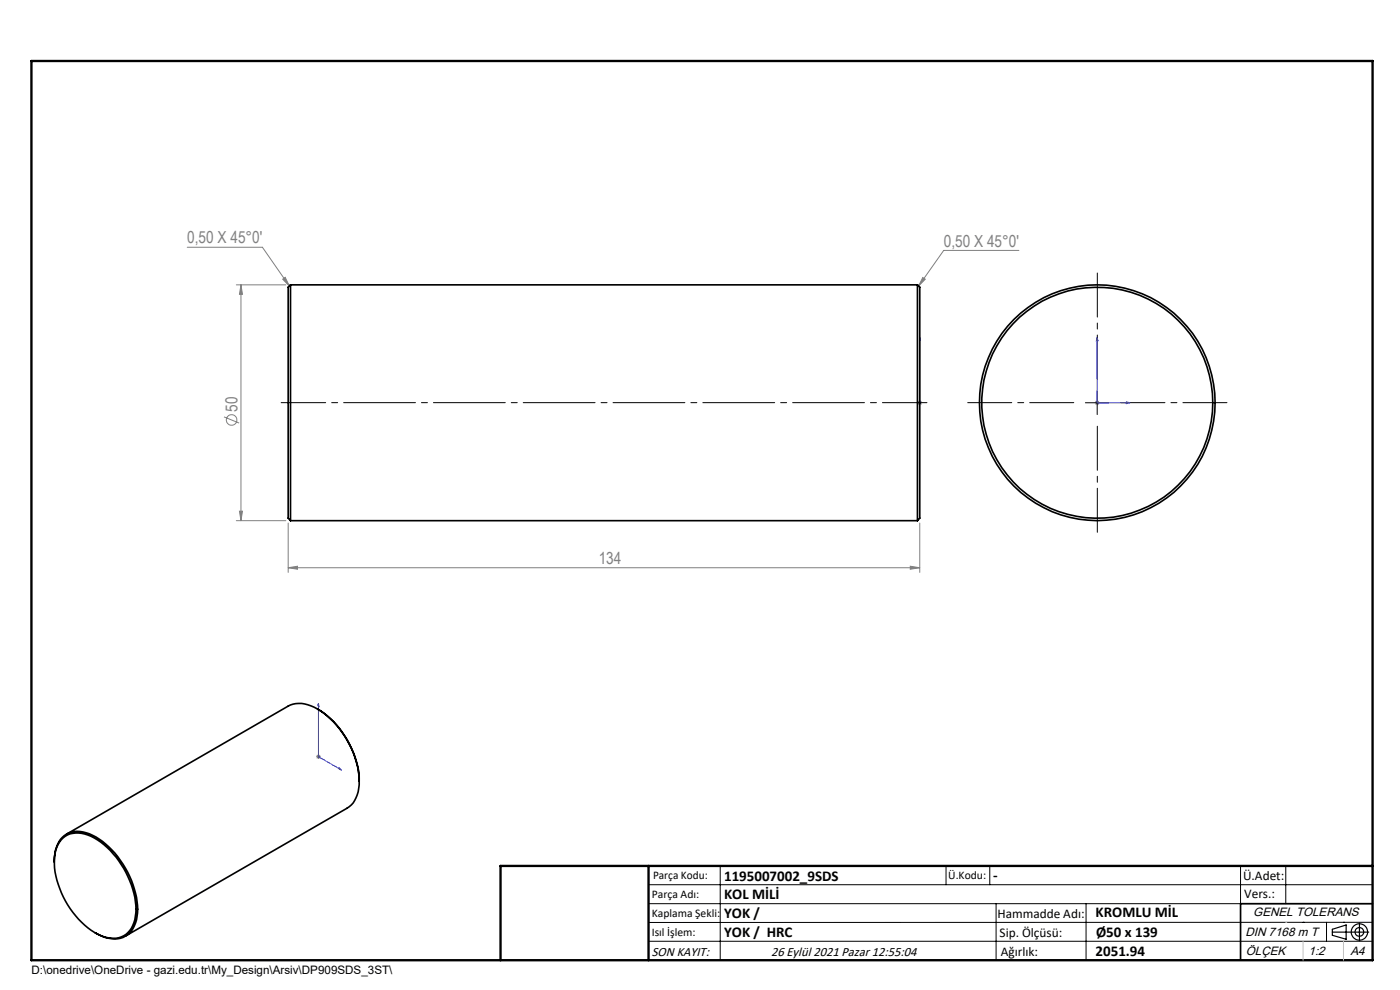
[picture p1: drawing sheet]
<svg xmlns="http://www.w3.org/2000/svg" width="297mm" height="210mm" viewBox="0 0 297 210" stroke-linecap="round" stroke-linejoin="round" font-family="sans-serif">
<g fill="none" stroke="#808080" stroke-width=".21">
<path d="M39.7 52.4h16l5.7 8.3M60 59.2l.5-.4 .9 1.9zM195.8 58.9l.5 .3-1.4 1.5zM216.1 53.1h-15.9l-5.3 7.6M50.1 60.4h10.5M51.1 60.4l.3 2h-.6zM51.1 60.4v50M47.5 88.4l3.2 1.3M194.6 85.4h1M194.8 85.1l.7 .7M195.1 84.9v1M195.5 85.1l-.7 .7"/>
<path d="M232.3 85.4h1M232.4 85.1l.7 .7M232.8 84.9v1M233.1 85.1l-.7 .7M50.1 110.4h10.5M50.8 108.4h.6l-.3 2zM61.1 110.9v10.5M195.1 110.9v10.5M61.1 120.4l2-.3v.6zM61.1 120.4h134M193.1 120.1l2 .3-2 .3zM67.1 160.5h1"/>
<path d="M67.2 160.2l.7 .7M67.6 160v1M67.9 160.2l-.7 .7"/>
<circle cx="49.1" cy="89.1" r="1.13"/>
</g>
<g fill="none" stroke="#000" stroke-width=".25">
<path d="M282.6 197.7h7.8M282.6 197.1l3-.9v3l-3-.8zM288.4 195.8v3.8M106.2 203.7h185"/>
<circle cx="288.4" cy="197.7" r="1.74"/>
<circle cx="288.4" cy="197.7" r=".93"/>
</g>
<path d="M195.1 71.6v.7v-.7M195.1 71.6v13.8M232.8 71.6v13.8h6.9M232.8 71.6l.1 .7h-.3zM195.1 85.3v.3zM195.1 85.4h.1M239 85.3l.7 .1-.7 .2zM67.6 149.2v11.3l4.8 2.8M67.6 149.2l.1 .7-.3-.2zM72 162.9l.4 .4-.4-.1z" fill="none" stroke="#00f" stroke-width=".21"/>
<path d="M59.6 85.4h137" fill="none" stroke="#000" stroke-width=".21" stroke-dasharray="15.2 1.3 1.3 1.3" stroke-dashoffset="5.8"/>
<path d="M227.8 85.4h-22.5M232.8 80.4v-22.5M232.8 90.4v22.5M237.8 85.4h22.5" fill="none" stroke="#000" stroke-width=".21" stroke-dasharray="15.2 1.3 1.3 1.3" stroke-dashoffset="5.9"/>
<g fill="none" stroke="#000" stroke-width=".21">
<path d="M230.3 85.4h5M232.8 82.9v5M137.6 187.7h153.6M137.6 191.7h153.6M137.6 199.7h153.6M152.8 183.7v20M200.7 183.7v4M210 183.7v4M211.3 191.7v12M230.4 191.7v12M263.2 183.7v20M272.8 183.7v8"/>
<path d="M276.4 195.6h.1M281.4 195.6v4.1M285 195.6h.1M291.2 195.6l-153.6 .1"/>
</g>
<path d="M291.2 191.7h-28v12" fill="none" stroke="#000" stroke-width=".35"/>
<path d="M6.7 12.9h284.5v190.8h-284.5zM137.6 183.7v20M291.2 183.7h-185v20" fill="none" stroke="#000" stroke-width=".5"/>
<path d="M276.4 199.7v4M285 199.7v4" fill="none" stroke="#c0c0c0" stroke-width=".21"/>
<path d="M272.8 195.6h.1" fill="none" stroke="#c0c0c0" stroke-width=".25"/>
<g fill="#00f">
<path d="M195.1 85.3v.3zM195.1 71.6v.7z"/>
<path d="M239 85.3l.7 .1-.7 .2zM232.8 71.6l.1 .7h-.3zM72 162.9l.4 .4-.4-.1zM67.6 149.2l.1 .7-.3-.2z"/>
</g>
<g fill="#808080">
<path d="M61.1 120.4l2-.3v.6zM193.1 120.1l2 .3-2 .3zM60 59.2l.5-.4 .9 1.9zM195.8 58.9l.5 .3-1.4 1.5z"/>
<path d="M51.1 60.4l.3 2h-.6zM50.8 108.4h.6l-.3 2z"/>
</g>
<g fill="none" stroke="#000" stroke-width=".35">
<path d="M61.6 60.4v50M61.6 60.4l-.5 .5v49l.5 .5M61.6 60.4h133M194.6 60.4v50M194.6 60.4l.5 .5v49l-.5 .5M61.6 110.4h133M67.4 150.4a18.9 18.9 0 0 1 8.8 15.3M13.4 177.7a5.6 5.6 0 0 1 6.6 .1 18.9 18.9 0 0 1 8.8 15.8 5.3 5.3 0 0 1-3.6 5.3 9.1 9.1 0 0 1-7.9-3.3 18.7 18.7 0 0 1-5.7-13.9l.5-2 .6-1.1zM76.2 165.7a19.3 19.3 0 0 0-9.5-15.7 5.9 5.9 0 0 0-5.6-.2l-47 27.1M76.2 165.7a6.3 6.3 0 0 1-2.6 5.7l-47 27.2M11.5 182.9a7.1 7.1 0 0 1 2.1-5.6 5.5 5.5 0 0 1 6-.1 19.1 19.1 0 0 1 9.6 16.5 5.5 5.5 0 0 1-3.7 5.3 7.3 7.3 0 0 1-5.3-1.1"/>
<circle cx="232.8" cy="85.4" r="24.5"/>
<circle cx="232.8" cy="85.4" r="25"/>
</g>
<g font-size="3.5" fill="#808080">
<text x="39.7" y="51.6">0,50 X 45°0'</text>
<text x="200.2" y="52.3">0,50 X 45°0'</text>
<text x="50.4" y="87.3" transform="rotate(-90 50.4 87.3)">50</text>
<text x="127" y="119.6">134</text>
</g>
<g font-size="3.2">
<text x="153.6" y="186.8">1195007002_9SDS</text>
<text x="153.6" y="190.8">KOL MİLİ</text>
<text x="210.7" y="186.6">-</text>
<text x="153.6" y="194.8">YOK /</text>
<text x="232.4" y="194.5">KROMLU MİL</text>
<text x="153.6" y="198.8">YOK / HRC</text>
<text x="232.4" y="202.8">2051.94</text>
<text x="232.5" y="198.8">Ø50 x 139</text>
</g>
<g font-size="2.8">
<text x="263.7" y="186.7">Ü.Adet:</text>
<text x="263.9" y="190.5">Vers.:</text>
<text x="211.6" y="194.8">Hammadde Adı:</text>
<text x="138.3" y="202.8">SON KAYIT:</text>
<text x="163.6" y="202.8">26 Eylül 2021 Pazar 12:55:04</text>
<text x="212.1" y="198.7">Sip. Ölçüsü:</text>
<text x="212.3" y="202.7">Ağırlık:</text>
</g>
<g font-size="2.6">
<text x="265.9" y="194.4">GENEL TOLERANS</text>
<text x="264.2" y="198.5">DIN 7168 m T</text>
<text x="264.3" y="202.6">ÖLÇEK</text>
<text x="277.6" y="202.6">1:2</text>
<text x="286.5" y="202.6">A4</text>
</g>
<g font-size="2.5">
<text x="138.3" y="190.5">Parça Adı:</text>
<text x="138.5" y="186.5">Parça Kodu:</text>
<text x="201.2" y="186.5">Ü.Kodu:</text>
<text x="138.3" y="194.5">Kaplama Şekli:</text>
<text x="138.3" y="198.6">Isıl İşlem:</text>
<text x="6.7" y="206.7">D:\onedrive\OneDrive - gazi.edu.tr\My_Design\Arsiv\DP909SDS_3ST\</text>
</g>
</svg>
